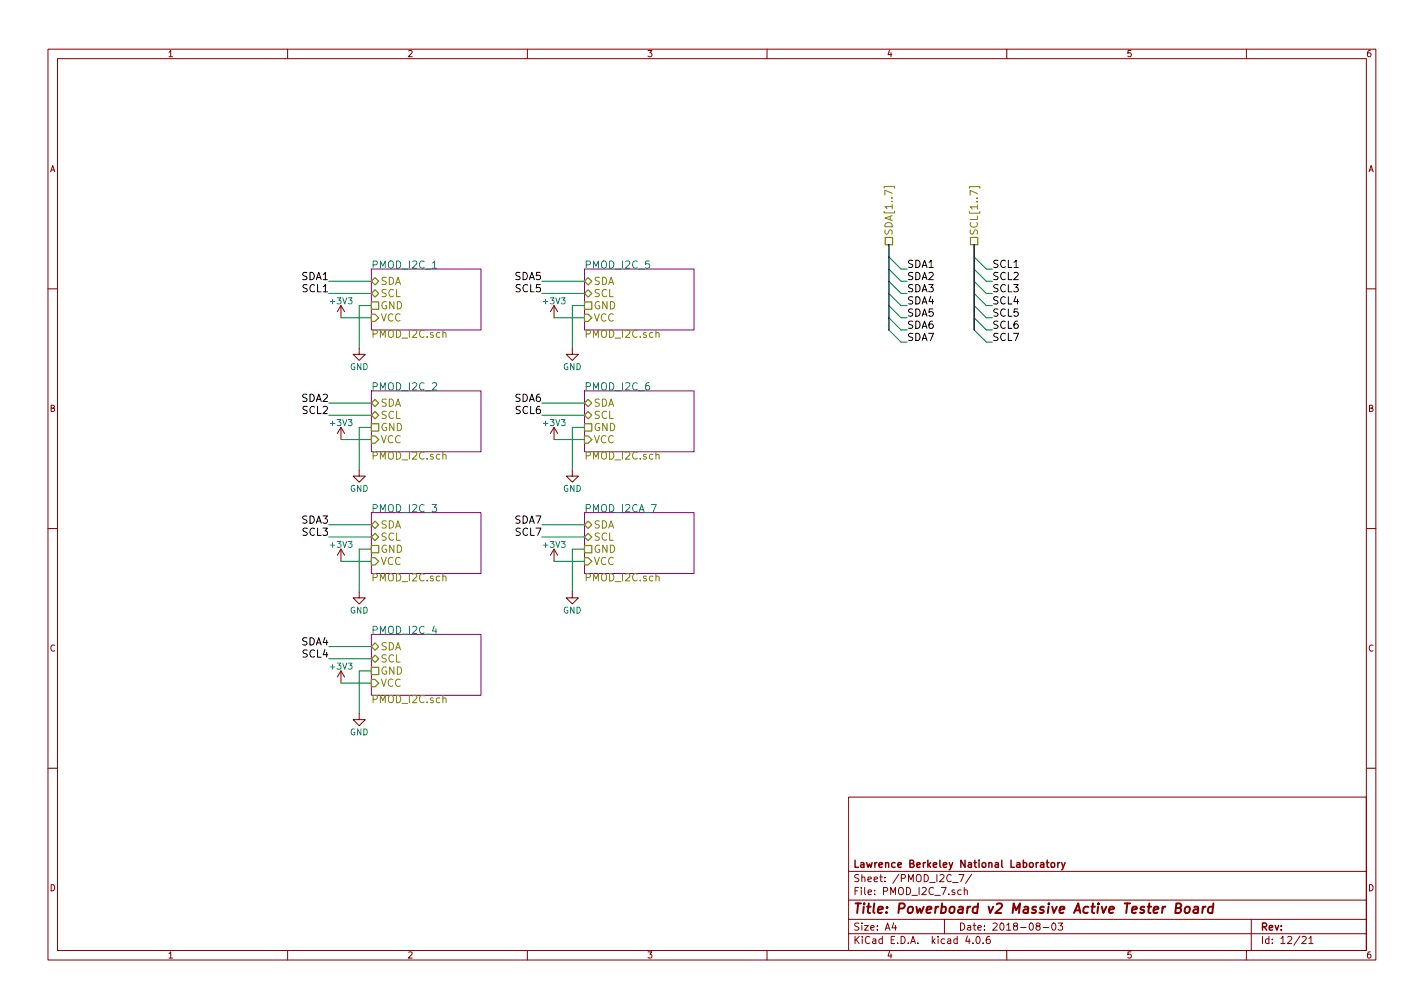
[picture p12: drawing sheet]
<svg xmlns="http://www.w3.org/2000/svg" width="297mm" height="210mm" viewBox="0 0 297 210" stroke-linecap="round" stroke-linejoin="round" font-family="sans-serif">
<g fill="none" stroke="#840000" stroke-width=".21">
<path d="M10 10.3h277v189.9h-277zM12 12.2h273v186.1h-273zM60 10.3v1.9M110 10.3v1.9M160 10.3v1.9M210 10.3v1.9M260 10.3v1.9M10 60.2h2M71.1 63.7l-.7 1.3M71.1 63.7v2.6M71.1 63.7l.8 1.3M74.9 72.6v1.3h1.3l-1.3 1.3-1.2-1.3h1.2"/>
<path d="M115.6 63.7l-.8 1.3M115.6 63.7v2.6M115.6 63.7l.7 1.3M119.4 72.6v1.3h1.2l-1.2 1.3-1.3-1.3h1.3M285 60.2h2M71.1 89.1v2.6M71.1 89.1l-.7 1.3M71.1 89.1l.8 1.3M74.9 98v1.3h1.3l-1.3 1.3-1.2-1.3h1.2M115.6 89.1v2.6M115.6 89.1l-.8 1.3M115.6 89.1l.7 1.3"/>
<path d="M119.4 98v1.3h1.2l-1.2 1.3-1.3-1.3h1.3M10 110.3h2M71.1 114.5v2.6M71.1 114.5l-.7 1.3M71.1 114.5l.8 1.3M115.6 114.5v2.6M115.6 114.5l-.8 1.3M115.6 114.5l.7 1.3M285 110.3h2M71.1 139.9v2.6M71.1 139.9l-.7 1.3M71.1 139.9l.8 1.3"/>
<path d="M74.9 123.4v1.3h1.3l-1.3 1.3-1.2-1.3h1.2M119.4 123.4v1.3h1.2l-1.2 1.3-1.3-1.3h1.3M74.9 148.8v1.3h1.3l-1.3 1.3-1.2-1.3h1.2M10 160.2h2M177 166.3h108v32h-108zM285 160.2h2M60 198.3v1.9M110 198.3v1.9M160 198.3v1.9M177 194.8h108M177 191.8h108M177 187.8h108"/>
<path d="M177 181.8h108M186.4 192.5l-.3 1h.9M186.8 193v1M197 191.8v3M198.7 184.1h1.1M200.1 182.4h1l-.7 1.5M200.5 185.7l-.4-.1-.3 .3v.6l.3 .1 .4-.1M201.1 185.7l.2-.1 .4 .1 .1 .9M201.1 185.1v1.5M201.8 195.2l-.4 1.1h1M202.7 182.3l-1.3 2M202.9 196.7v.1"/>
<path d="M203.8 195.4l.1-.1a.8 .8 0 0 1 .6 .8 .8 .8 0 0 1-.6 .7 .97 .97 0 0 1-.1-1.4zM205.1 196.7v.1M206.4 195.3l-.4 .1a1.11 1.11 0 0 0-.1 1.3l.4 .1 .2-.1 .1-.5-.3-.3-.4 .1-.2 .2M210 198.3v1.9M216.4 193.2l-.3-.3 .1-.2 .2-.2 .4 .1 .2 .2-.1 .2-.5 .2-.3 .3 .1 .4 .2 .1h.3l.3-.3v-.2l-.3-.3M217.6 193.5h1.1M219.5 192.7l.2-.2a.8 .8 0 0 1 .6 .8 .8 .8 0 0 1-.6 .7l-.3-.5zM220.7 192.5h1l-.5 .6 .4 .1v.7l-.2 .1-.7-.1M260 198.3v1.9M261 191.8v6.5M271.6 195.5l.6-.2 .3 .5-1 1h1M273 195.8l.5-.5v1.5"/>
<path d="M273 196.8h.9"/>
</g>
<path d="M245.3 189.4l.9-.1a.46 .46 0 0 0 .2-.5 .46 .46 0 0 0-.4-.4h-.6l-.2 2h.7l.3-.1 .2-.5-.5-.4M247.3 189.3l.3-.2 .6 .2-.1 .8-.4 .3-.5-.1zM249.1 189.2h.8l-.1 1.2M249.9 189.6l-.7 .1a.4 .4 0 0 0-.3 .3 .4 .4 0 0 0 .2 .4l.7-.1M250.9 189.1l-.1 1.3M251.5 189.1l-.4 .1-.2 .3M253 189.2l-.2-.1a.67 .67 0 0 0-.8 .4v.8l.3 .1 .6-.1M253.1 188.4l-.2 2" fill="none" stroke="#840000" stroke-width=".41"/>
<path d="M218.2 179.9h.6M218.4 179.4v1.3l.4 .2M220.6 179.9v1M221.1 179.9l-.5 .3M221.4 179.9l.4 1M222.2 179.9l-.5 1.4-.3 .1M219.3 180.1l.2-.2 .4 .2 .1 .5-.1 .2-.4 .1-.2-.1z" fill="none" stroke="#840000" stroke-width=".3"/>
<path d="M77.5 56.1h22.8v12.7h-22.8zM121.9 56.1h22.9v12.7h-22.9zM77.5 81.5h22.8v12.7h-22.8zM121.9 81.5h22.9v12.7h-22.9zM77.5 106.9h22.8v12.7h-22.8zM121.9 106.9h22.9v12.7h-22.9zM77.5 132.3h22.8v12.7h-22.8z" fill="none" stroke="#840084" stroke-width=".21"/>
<path d="M90.2 56h.9" fill="none" stroke="#008484" stroke-width=".21"/>
<path d="M184.4 39.2v-.3h2.2v.3M202.2 39.3v-.4h2.2v.4M92.4 69.5l.1-.1a.36 .36 0 0 1 .5 .2v.8M136.8 69.5l.1-.1a.36 .36 0 0 1 .6 .2v.8M92.4 94.9l.1-.1a.36 .36 0 0 1 .5 .2v.8M136.8 94.9l.1-.1a.36 .36 0 0 1 .6 .2v.8M92.4 120.3l.1-.1a.36 .36 0 0 1 .5 .2v.8M136.8 120.3l.1-.1a.36 .36 0 0 1 .6 .2v.8M92.4 145.7l.1-.1a.36 .36 0 0 1 .5 .2v.8" fill="none" stroke="#848400" stroke-width=".21"/>
<g fill="none" stroke="#848400" stroke-width=".25">
<path d="M77.5 58.7l.7-.8 .8 .8-.8 .7zM121.9 58.7l.8-.8 .7 .8-.7 .7zM184.7 49.5h1.5v1.5h-1.5zM202.4 49.5h1.6v1.5h-1.6zM77.5 65.5h.7l.8 .8-.8 .8h-.7zM77.5 61.2l.7-.8 .8 .8-.8 .8zM77.5 63h1.5v1.5h-1.5zM121.9 65.5h.8l.7 .8-.7 .8h-.8zM121.9 63h1.5v1.5h-1.5zM122.7 60.4l.7 .8-.7 .8-.8-.8zM77.5 90.9h.7l.8 .8-.8 .8h-.7zM77.5 86.6l.7-.8 .8 .8-.8 .8z"/>
<path d="M77.5 84.1l.7-.8 .8 .8-.8 .7zM77.5 88.4h1.5v1.5h-1.5zM121.9 90.9h.8l.7 .8-.7 .8h-.8zM121.9 86.6l.8-.8 .7 .8-.7 .8zM121.9 84.1l.8-.8 .7 .8-.7 .7zM121.9 88.4h1.5v1.5h-1.5zM77.5 116.3h.7l.8 .8-.8 .8h-.7zM77.5 112l.7-.8 .8 .8-.8 .8zM77.5 109.5l.7-.8 .8 .8-.8 .7zM77.5 113.8h1.5v1.5h-1.5zM121.9 116.3h.8l.7 .8-.7 .8h-.8zM121.9 112l.8-.8 .7 .8-.7 .8z"/>
<path d="M121.9 113.8h1.5v1.5h-1.5zM122.7 108.7l.7 .8-.7 .7-.8-.7zM77.5 137.4l.7-.8 .8 .8-.8 .8zM77.5 134.9l.7-.8 .8 .8-.8 .7zM77.5 139.2h1.5v1.5h-1.5zM77.5 141.7h.7l.8 .8-.8 .8h-.7z"/>
</g>
<g fill="none" stroke="#008400" stroke-width=".21">
<path d="M68.6 58.7h8.9M113 58.7h8.9M185.4 56.1l2.6 2.6h1.2M185.4 58.7l2.6 2.5h1.2M185.4 53.6l2.6 2.5h1.2M203.2 56.1l2.5 2.6h1.3M203.2 58.7l2.5 2.5h1.3M203.2 53.6l2.5 2.5h1.3M68.6 61.2h8.9M71.1 66.3h6.4M77.5 63.7h-2.6v8.9M113 61.2h8.9"/>
<path d="M115.6 66.3h6.3M121.9 63.7h-2.5v8.9M185.4 61.2l2.6 2.5h1.2M185.4 63.7l2.6 2.6h1.2M185.4 66.3l2.6 2.5h1.2M185.4 68.8l2.6 2.6h1.2M203.2 61.2l2.5 2.5h1.3M203.2 63.7l2.5 2.6h1.3M203.2 66.3l2.5 2.5h1.3M203.2 68.8l2.5 2.6h1.3M68.6 84.1h8.9M68.6 86.6h8.9"/>
<path d="M71.1 91.7h6.4M77.5 89.1h-2.6v8.9M113 84.1h8.9M113 86.6h8.9M115.6 91.7h6.3M121.9 89.1h-2.5v8.9M68.6 109.5h8.9M68.6 112h8.9M71.1 117.1h6.4M77.5 114.5h-2.6v8.9M113 109.5h8.9M113 112h8.9"/>
<path d="M115.6 117.1h6.3M121.9 114.5h-2.5v8.9M68.6 134.9h8.9M68.6 137.4h8.9M77.5 139.9h-2.6v8.9M71.1 142.5h6.4"/>
</g>
<path d="M185.4 51v17.8M203.2 51v17.8" fill="none" stroke="#000084" stroke-width=".3"/>
<text font-size="2.8" fill="#840000" x="178" y="190.5">Title: Powerboard v2 Massive Active Tester Board</text>
<g font-size="2.1" fill="#848400">
<text x="186.2" y="49.1" transform="rotate(-90 186.2 49.1)">SDA[1..7]</text>
<text x="204" y="49.1" transform="rotate(-90 204 49.1)">SCL[1..7]</text>
<text x="79.4" y="59.4">SDA</text>
<text x="123.9" y="59.4">SDA</text>
<text x="79.4" y="62">SCL</text>
<text x="79.4" y="64.5">GND</text>
<text x="123.9" y="62">SCL</text>
<text x="123.9" y="64.5">GND</text>
<text x="77.5" y="70.5">PMOD_I2C.sch</text>
<text x="79.4" y="67.1">VCC</text>
<text x="121.9" y="70.5">PMOD_I2C.sch</text>
<text x="123.9" y="67.1">VCC</text>
<text x="79.4" y="87.4">SCL</text>
<text x="79.4" y="84.8">SDA</text>
<text x="79.4" y="89.9">GND</text>
<text x="123.9" y="87.4">SCL</text>
<text x="123.9" y="84.8">SDA</text>
<text x="123.9" y="89.9">GND</text>
<text x="77.5" y="95.9">PMOD_I2C.sch</text>
<text x="79.4" y="92.5">VCC</text>
<text x="121.9" y="95.9">PMOD_I2C.sch</text>
<text x="123.9" y="92.5">VCC</text>
<text x="79.4" y="112.8">SCL</text>
<text x="79.4" y="110.2">SDA</text>
<text x="123.9" y="112.8">SCL</text>
<text x="123.9" y="110.2">SDA</text>
<text x="79.4" y="117.9">VCC</text>
<text x="79.4" y="115.3">GND</text>
<text x="123.9" y="117.9">VCC</text>
<text x="123.9" y="115.3">GND</text>
<text x="77.5" y="121.3">PMOD_I2C.sch</text>
<text x="121.9" y="121.3">PMOD_I2C.sch</text>
<text x="79.4" y="135.6">SDA</text>
<text x="79.4" y="143.3">VCC</text>
<text x="79.4" y="138.2">SCL</text>
<text x="79.4" y="140.7">GND</text>
<text x="77.5" y="146.7">PMOD_I2C.sch</text>
</g>
<g font-size="2.1">
<text x="62.9" y="58.4">SDA1</text>
<text x="107.4" y="58.4">SDA5</text>
<text x="189.2" y="55.9">SDA1</text>
<text x="189.2" y="58.4">SDA2</text>
<text x="207" y="55.9">SCL1</text>
<text x="207" y="58.4">SCL2</text>
<text x="63.1" y="61">SCL1</text>
<text x="107.6" y="61">SCL5</text>
<text x="189.2" y="61">SDA3</text>
<text x="189.2" y="63.5">SDA4</text>
<text x="207" y="61">SCL3</text>
<text x="207" y="63.5">SCL4</text>
<text x="189.2" y="66">SDA5</text>
<text x="189.2" y="68.6">SDA6</text>
<text x="189.2" y="71.1">SDA7</text>
<text x="207" y="66">SCL5</text>
<text x="207" y="68.6">SCL6</text>
<text x="207" y="71.1">SCL7</text>
<text x="62.9" y="83.8">SDA2</text>
<text x="107.4" y="83.8">SDA6</text>
<text x="63.1" y="86.4">SCL2</text>
<text x="107.6" y="86.4">SCL6</text>
<text x="62.9" y="109.2">SDA3</text>
<text x="63.1" y="111.8">SCL3</text>
<text x="107.4" y="109.2">SDA7</text>
<text x="107.6" y="111.8">SCL7</text>
<text x="62.9" y="134.6">SDA4</text>
<text x="63.1" y="137.2">SCL4</text>
</g>
<g font-size="2.1" fill="#008484">
<text x="77.5" y="56">PMOD_I2C_1</text>
<text x="121.9" y="56">PMOD_I2C_5</text>
<text x="77.5" y="81.4">PMOD_I2C_2</text>
<text x="121.9" y="81.4">PMOD_I2C_6</text>
<text x="77.5" y="106.8">PMOD_I2C_3</text>
<text x="121.9" y="106.8">PMOD_I2CA_7</text>
<text x="77.5" y="132.2">PMOD_I2C_4</text>
</g>
<g font-size="2.1" fill="#840000">
<text x="178" y="184">Sheet: /PMOD_I2C_7/</text>
<text x="178" y="181">Lawrence Berkeley National Laboratory</text>
<text x="178" y="186.7">File: PMOD_I2C_7.sch</text>
<text x="178" y="196.9">KiCad E.D.A. kicad 4.0.6</text>
<text x="178" y="194.1">Size: A4</text>
<text x="200" y="194.1">Date: 2018-08-03</text>
<text x="263" y="194.1">Rev:</text>
<text x="263" y="196.9">Id: 12/21</text>
</g>
<g font-size="1.8" fill="#840000">
<text x="35" y="11.9">1</text>
<text x="85" y="11.9">2</text>
<text x="135" y="11.9">3</text>
<text x="185" y="11.9">4</text>
<text x="235" y="11.9">5</text>
<text x="285" y="11.9">6</text>
<text x="10.4" y="35.9">A</text>
<text x="285.4" y="35.9">A</text>
<text x="10.4" y="85.9">B</text>
<text x="285.4" y="85.9">B</text>
<text x="10.4" y="135.9">C</text>
<text x="285.4" y="135.9">C</text>
<text x="10.4" y="185.9">D</text>
<text x="285.4" y="185.9">D</text>
<text x="35" y="199.9">1</text>
<text x="85" y="199.9">2</text>
<text x="135" y="199.9">3</text>
<text x="185" y="199.9">4</text>
<text x="235" y="199.9">5</text>
<text x="285" y="199.9">6</text>
</g>
<g font-size="1.8" fill="#008484">
<text x="69" y="63.4">+3V3</text>
<text x="113.5" y="63.4">+3V3</text>
<text x="73" y="77.2">GND</text>
<text x="117.4" y="77.2">GND</text>
<text x="69" y="88.8">+3V3</text>
<text x="113.5" y="88.8">+3V3</text>
<text x="73" y="102.6">GND</text>
<text x="117.4" y="102.6">GND</text>
<text x="69" y="114.2">+3V3</text>
<text x="113.5" y="114.2">+3V3</text>
<text x="73" y="128">GND</text>
<text x="117.4" y="128">GND</text>
<text x="69" y="139.6">+3V3</text>
<text x="73" y="153.4">GND</text>
</g>
</svg>
